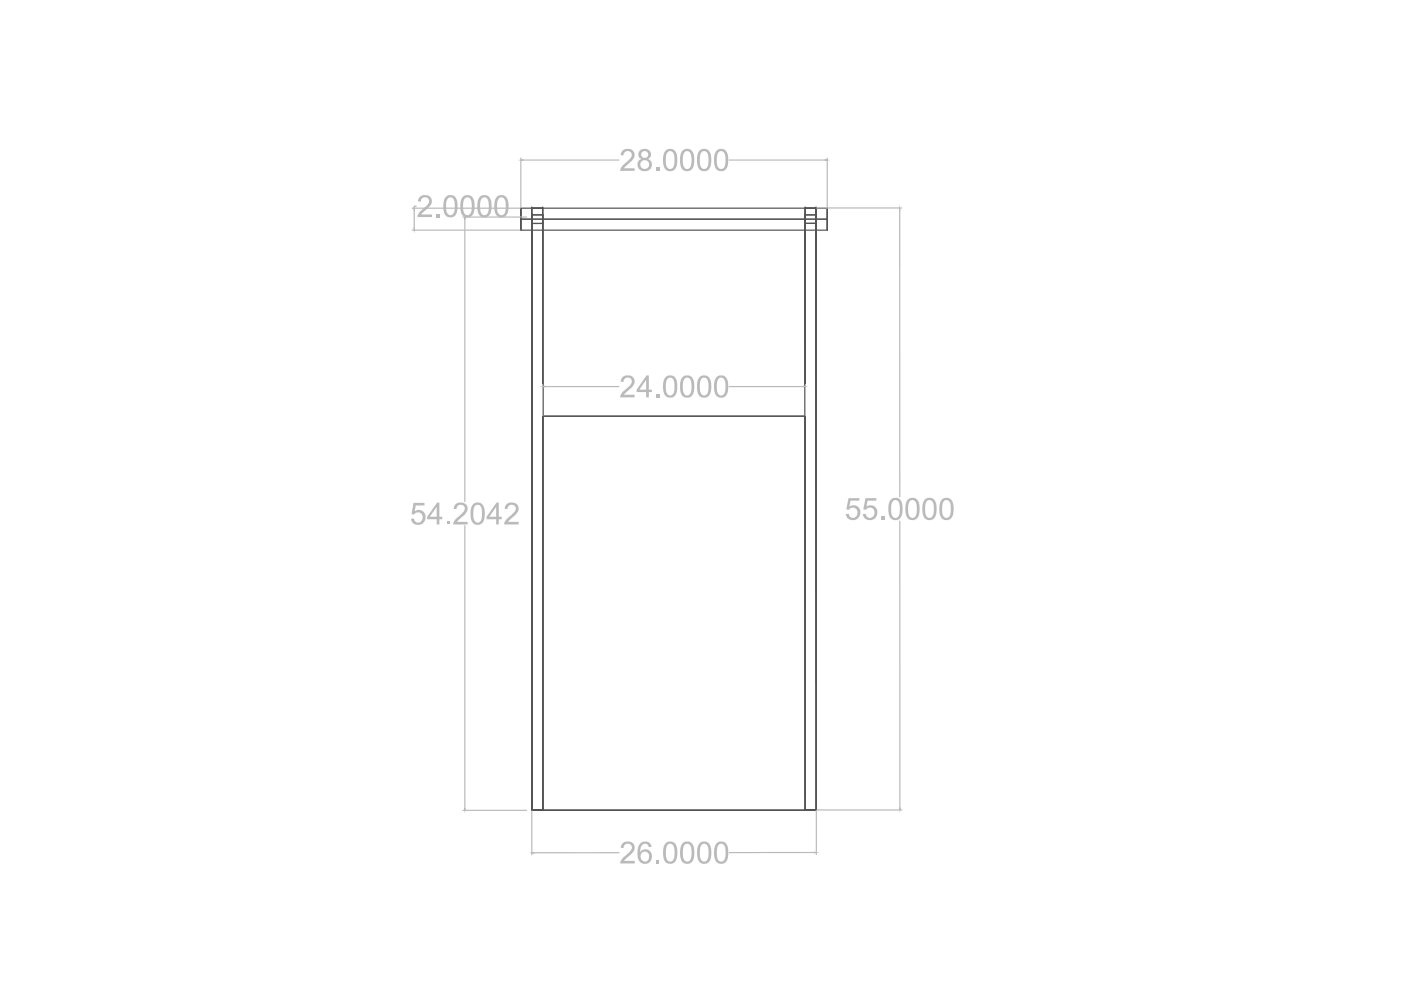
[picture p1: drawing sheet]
<svg xmlns="http://www.w3.org/2000/svg" width="297mm" height="210mm" viewBox="0 0 297 210" stroke-linecap="round" stroke-linejoin="round" font-family="sans-serif">
<!-- layer: Counterweight -->
<g fill="none" stroke="#545454" stroke-width=".25">
<path d="M110.4 44.1v4.7zM110.4 46.5h65M110.4 44.1h65M110.4 48.8h65M112.8 45.6v1.8h2.3M112.8 45.6h.1M112.8 47.4h.1M112.8 45.6v1.8h2.3v-1.8M112.8 44.1h2.3h-2.3v127.7h2.3v-127.7v127.7h-2.3zM112.8 44.1h.1M112.8 47.4v124.4M115.1 45.6v126.2v-126.2h-2.3v126.2h2.3h-2.3v-124.4"/>
<path d="M115.1 47.4h.1M115.1 45.6h.1M115.1 44.1h.1M115.1 47.4v124.4M170.7 45.6h2.3l.1 126.1h-2.3l-.1-126.1 .1 126.1M170.7 47.4h.1M170.7 45.6h2.3l.1 126.2M170.7 45.6h.1M170.7 44.1h2.3l.1 127.7-.1-127.7zM170.7 44.1l.1 127.7h2.3h-2.3zM170.7 44.1h.1M170.7 47.4l.1 124.4"/>
<path d="M170.7 47.4h2.3M173 44.1h.1M173 45.6l.1 126.1M173 47.4h.1M173 45.6h.1M173 45.6v1.8h-2.3v-1.8l.1 126.2M173 47.4l.1 124.4M175.4 44.1v4.7zM115.1 88.2h55.7M115.1 88.3h.1M115.1 88.2h.1M170.8 88.3h.1"/>
<path d="M170.8 88.2h.1M112.8 171.8h.1M112.8 171.8v-126.2h2.3v126.2h-2.3h2.3M115.1 171.8v-83.6h55.7v83.6M115.1 171.8h55.7zM115.1 171.8h.1M170.8 171.8h.1M170.8 171.8h2.3h-2.3M170.8 171.7h2.3M173.1 171.7h.1M173.1 171.8h.1"/>
</g>
<!-- layer: CWFrontDimensions -->
<g fill="none" stroke="#bababa" stroke-width=".25">
<path d="M110.4 33.5v10.5M110.8 33.9h20.4M154.6 33.9h20.4M175.4 33.5v10.5M87.4 48.8h22.9M87.4 44.1h22.9M98.1 46h13.5M98.6 46.4v59.9M173.2 44.1h18M190.8 44.5v60.9M115.1 81.5v6.6M115.5 82h15.7"/>
<path d="M154.6 82h15.7M170.8 81.5v6.6M98.6 111.5v59.9M190.8 110.5v60.8M98.1 171.8h13.5M112.8 171.9v9.3M173.1 171.9v9.3M173.2 171.7h18M131.2 180.8h-18M172.7 180.7l-18.1 .1"/>
</g>
<g fill="#bababa" stroke="#bababa" stroke-width=".21">
<path d="M112.8 180.8l.4-.1v.2z"/>
<path d="M172.7 180.7h.4l-.4 .1z"/>
<path d="M190.7 171.3h.2l-.1 .4z"/>
<path d="M190.8 44.1v.4h-.1z"/>
<path d="M115.1 82l.4-.1v.1z"/>
<path d="M170.3 81.9l.5 .1h-.5z"/>
<path d="M87.8 48.4h.1l-.1 .4z"/>
<path d="M98.5 171.4h.1v.4z"/>
<path d="M110.4 33.9h.4v.1z"/>
<path d="M175 33.9h.4l-.4 .1z"/>
</g>
<g font-size="7.2" fill="#bababa">
<text x="131.3" y="36.2">28.0000</text>
<text x="88.3" y="46">2.0000</text>
<text x="131.3" y="84.3">24.0000</text>
<text x="86.9" y="111.2">54.2042</text>
<text x="179.1" y="110.2">55.0000</text>
<text x="131.3" y="183.1">26.0000</text>
</g>
</svg>
